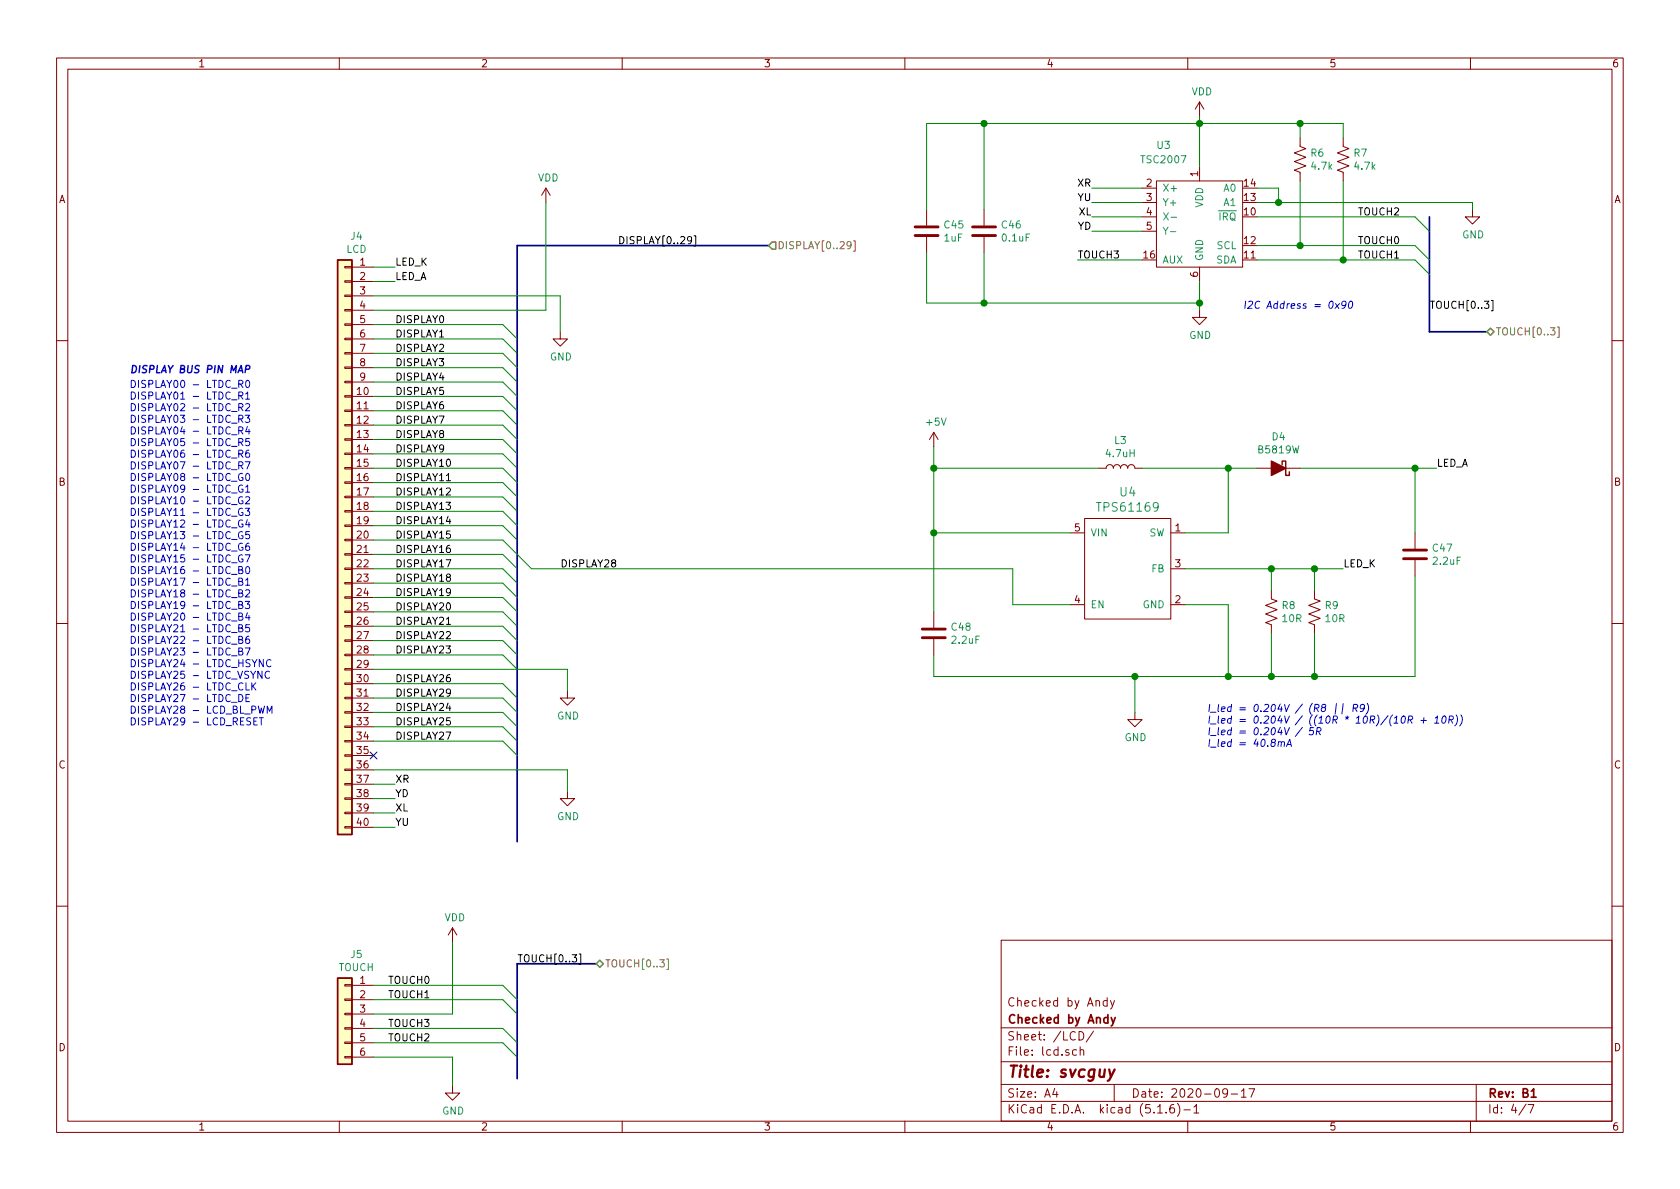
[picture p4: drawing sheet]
EESchema Schematic File Version 4
EELAYER 30 0
EELAYER END
$Descr A4 11693 8268
encoding utf-8
Sheet 4 7
Title "svcguy"
Date "2020-09-17"
Rev "B1"
Comp "Checked by Andy"
Comment1 "Checked by Andy"
Comment2 ""
Comment3 ""
Comment4 ""
$EndDescr
$Comp
L power:VDD #PWR042
U 1 1
P 3800 1400
F 0 "#PWR042" H 3800 1250 50  0001 C CNN
F 1 "VDD" H 3817 1573 50  0000 C CNN
F 2 "" H 3800 1400 50  0001 C CNN
F 3 "" H 3800 1400 50  0001 C CNN
	1    3800 1400
	1    0    0    -1  
$EndComp
$Comp
L Connector_Generic:Conn_01x06 J5
U 1 1
P 2400 7050
F 0 "J5" H 2318 7467 50  0000 C CNN
F 1 "TOUCH" H 2318 7376 50  0000 C CNN
F 2 "Connector_FFC-FPC:Hirose_FH12-6S-0.5SH_1x06-1MP_P0.50mm_Horizontal" H 2400 7050 50  0001 C CNN
F 3 "https://www.hirose.com/product/document?clcode=CL0586-0557-8-55&productname=FH12A-40S-0.5SH(55)&series=FH12&documenttype=2DDrawing&lang=en&documentid=0000906862" H 2400 7050 50  0001 C CNN
F 4 "C262287" H 2400 7050 50  0001 C CNN "LCSC"
F 5 "HFJ106CT-ND" H 2400 7050 50  0001 C CNN "Digikey"
	1    2400 7050
	-1   0    0    -1  
$EndComp
$Comp
L Custom_KiCAD:TPS6104x U4
U 1 1
P 7850 3950
F 0 "U4" H 7850 4487 60  0000 C CNN
F 1 "TPS61169" H 7850 4381 60  0000 C CNN
F 2 "Custom_KICAD:SC70" H 7850 3950 60  0001 C CNN
F 3 "https://www.ti.com/lit/ds/symlink/tps61169.pdf?ts=1600820421492&ref_url=https%253A%252F%252Fwww.google.com%252F" H 7850 3950 60  0001 C CNN
F 4 "C71045" H 7850 3950 50  0001 C CNN "LCSC"
F 5 "296-40821-1-ND" H 7850 3950 50  0001 C CNN "Digikey"
	1    7850 3950
	1    0    0    -1  
$EndComp
$Comp
L Device:L L3
U 1 1
P 7800 3250
F 0 "L3" V 7990 3250 50  0000 C CNN
F 1 "4.7uH" V 7899 3250 50  0000 C CNN
F 2 "Custom_KICAD:MWSA0402" H 7800 3250 50  0001 C CNN
F 3 "https://datasheet.lcsc.com/szlcsc/1908240431_Sunlord-MWSA0503S-2R2MT_C408408.pdf" H 7800 3250 50  0001 C CNN
F 4 "C408337" V 7800 3250 50  0001 C CNN "LCSC"
F 5 "490-10858-1-ND" V 7800 3250 50  0001 C CNN "Digikey"
	1    7800 3250
	0    -1   -1   0   
$EndComp
$Comp
L power:+5V #PWR046
U 1 1
P 6500 3100
F 0 "#PWR046" H 6500 2950 50  0001 C CNN
F 1 "+5V" H 6515 3273 50  0000 C CNN
F 2 "" H 6500 3100 50  0001 C CNN
F 3 "" H 6500 3100 50  0001 C CNN
	1    6500 3100
	1    0    0    -1  
$EndComp
$Comp
L Device:C C48
U 1 1
P 6500 4400
F 0 "C48" H 6615 4446 50  0000 L CNN
F 1 "2.2uF" H 6615 4355 50  0000 L CNN
F 2 "jlcpcb_smt:C_0603_1608Metric" H 6538 4250 50  0001 C CNN
F 3 "~" H 6500 4400 50  0001 C CNN
F 4 "C23630" H 6500 4400 50  0001 C CNN "LCSC"
F 5 "399-7886-1-ND" H 6500 4400 50  0001 C CNN "Digikey"
	1    6500 4400
	1    0    0    -1  
$EndComp
$Comp
L Device:C C47
U 1 1
P 9850 3850
F 0 "C47" H 9965 3896 50  0000 L CNN
F 1 "2.2uF" H 9965 3805 50  0000 L CNN
F 2 "jlcpcb_smt:C_0603_1608Metric" H 9888 3700 50  0001 C CNN
F 3 "~" H 9850 3850 50  0001 C CNN
F 4 "C23630" H 9850 3850 50  0001 C CNN "LCSC"
F 5 "399-7886-1-ND" H 9850 3850 50  0001 C CNN "Digikey"
	1    9850 3850
	1    0    0    -1  
$EndComp
Wire Wire Line
	6500 3700 7450 3700
Wire Wire Line
	6500 3100 6500 3250
Wire Wire Line
	7650 3250 6500 3250
Connection ~ 6500 3250
Wire Wire Line
	6500 3250 6500 3700
Wire Wire Line
	6500 3700 6500 4250
Connection ~ 6500 3700
$Comp
L power:GND #PWR048
U 1 1
P 7900 4950
F 0 "#PWR048" H 7900 4700 50  0001 C CNN
F 1 "GND" H 7905 4777 50  0000 C CNN
F 2 "" H 7900 4950 50  0001 C CNN
F 3 "" H 7900 4950 50  0001 C CNN
	1    7900 4950
	1    0    0    -1  
$EndComp
Wire Wire Line
	6500 4550 6500 4700
Wire Wire Line
	6500 4700 7900 4700
Wire Wire Line
	7900 4700 7900 4950
$Comp
L Device:D_Schottky_ALT D4
U 1 1
P 8900 3250
F 0 "D4" H 8900 3034 50  0000 C CNN
F 1 "B5819W" H 8900 3125 50  0000 C CNN
F 2 "Diode_SMD:D_SOD-123" H 8900 3250 50  0001 C CNN
F 3 "~" H 8900 3250 50  0001 C CNN
F 4 "C8598" H 8900 3250 50  0001 C CNN "LCSC"
F 5 "B5819W-TPMSCT-ND" H 8900 3250 50  0001 C CNN "Digikey"
	1    8900 3250
	-1   0    0    1   
$EndComp
Wire Wire Line
	7950 3250 8550 3250
Wire Wire Line
	8250 3700 8550 3700
Wire Wire Line
	8550 3700 8550 3250
Connection ~ 8550 3250
Wire Wire Line
	8550 3250 8750 3250
Wire Wire Line
	9050 3250 9850 3250
Wire Wire Line
	9850 3700 9850 3250
Connection ~ 9850 3250
Wire Wire Line
	9850 3250 10000 3250
Text Label 10000 3250 0    50   ~ 0
LED_A
Wire Wire Line
	7900 4700 8550 4700
Wire Wire Line
	9850 4700 9850 4000
Connection ~ 7900 4700
Wire Wire Line
	8250 4200 8550 4200
Wire Wire Line
	8550 4200 8550 4700
Connection ~ 8550 4700
Wire Wire Line
	8550 4700 8850 4700
$Comp
L Device:R_US R8
U 1 1
P 8850 4250
F 0 "R8" H 8918 4296 50  0000 L CNN
F 1 "10R" H 8918 4205 50  0000 L CNN
F 2 "jlcpcb_smt:R_1206_3216Metric" V 8890 4240 50  0001 C CNN
F 3 "~" H 8850 4250 50  0001 C CNN
F 4 "C17903" H 8850 4250 50  0001 C CNN "LCSC"
F 5 "RNCP1206FTD10R0CT-ND" H 8850 4250 50  0001 C CNN "Digikey"
	1    8850 4250
	1    0    0    -1  
$EndComp
Wire Wire Line
	8850 4400 8850 4700
Connection ~ 8850 4700
Wire Wire Line
	8850 4700 9150 4700
Text Label 9350 3950 0    50   ~ 0
LED_K
Wire Wire Line
	8250 3950 8850 3950
Wire Wire Line
	8850 3950 8850 4100
Wire Wire Line
	9350 3950 9150 3950
Connection ~ 8850 3950
$Comp
L Connector_Generic:Conn_01x40 J4
U 1 1
P 2400 3750
F 0 "J4" H 2318 5867 50  0000 C CNN
F 1 "LCD" H 2318 5776 50  0000 C CNN
F 2 "Custom_KICAD:FH12A-40S-0.5SH_REVERSE_PIN_NUMBERING" H 2400 3750 50  0001 C CNN
F 3 "https://www.hirose.com/product/document?clcode=CL0586-0557-8-55&productname=FH12A-40S-0.5SH(55)&series=FH12&documenttype=2DDrawing&lang=en&documentid=0000906862" H 2400 3750 50  0001 C CNN
F 4 "C262686" H 2400 3750 50  0001 C CNN "LCSC"
F 5 "HFK140CT-ND" H 2400 3750 50  0001 C CNN "Digikey"
	1    2400 3750
	-1   0    0    -1  
$EndComp
Text HLabel 5350 1700 2    50   Input ~ 0
DISPLAY[0..29]
Wire Bus Line
	5350 1700 3600 1700
Text Label 4300 1700 0    50   ~ 0
DISPLAY[0..29]
Text HLabel 4150 6700 2    50   BiDi ~ 0
TOUCH[0..3]
Wire Bus Line
	4150 6700 3600 6700
Text Label 3600 6700 0    50   ~ 0
TOUCH[0..3]
Text Label 2750 1950 0    50   ~ 0
LED_A
Wire Wire Line
	2750 1850 2600 1850
Text Label 2750 1850 0    50   ~ 0
LED_K
Wire Wire Line
	2750 1950 2600 1950
$Comp
L power:GND #PWR045
U 1 1
P 3900 2300
F 0 "#PWR045" H 3900 2050 50  0001 C CNN
F 1 "GND" H 3905 2127 50  0000 C CNN
F 2 "" H 3900 2300 50  0001 C CNN
F 3 "" H 3900 2300 50  0001 C CNN
	1    3900 2300
	1    0    0    -1  
$EndComp
Wire Wire Line
	2600 2050 3900 2050
Wire Wire Line
	3900 2050 3900 2300
Wire Wire Line
	2600 2150 3800 2150
Wire Wire Line
	3800 2150 3800 1400
Wire Wire Line
	2600 2250 3500 2250
Entry Wire Line
	3500 2250 3600 2350
Entry Wire Line
	3500 2350 3600 2450
Entry Wire Line
	3500 2450 3600 2550
Entry Wire Line
	3500 2550 3600 2650
Entry Wire Line
	3500 2650 3600 2750
Entry Wire Line
	3500 2750 3600 2850
Entry Wire Line
	3500 2850 3600 2950
Entry Wire Line
	3500 2950 3600 3050
Entry Wire Line
	3500 3050 3600 3150
Entry Wire Line
	3500 3150 3600 3250
Entry Wire Line
	3500 3250 3600 3350
Entry Wire Line
	3500 3350 3600 3450
Entry Wire Line
	3500 3450 3600 3550
Entry Wire Line
	3500 3550 3600 3650
Entry Wire Line
	3500 3650 3600 3750
Entry Wire Line
	3500 3750 3600 3850
Entry Wire Line
	3500 3850 3600 3950
Entry Wire Line
	3500 3950 3600 4050
Entry Wire Line
	3500 4050 3600 4150
Entry Wire Line
	3500 4150 3600 4250
Entry Wire Line
	3500 4250 3600 4350
Entry Wire Line
	3500 4350 3600 4450
Entry Wire Line
	3500 4450 3600 4550
Entry Wire Line
	3500 4550 3600 4650
Wire Wire Line
	2600 2350 3500 2350
Wire Wire Line
	2600 2450 3500 2450
Wire Wire Line
	2600 2550 3500 2550
Wire Wire Line
	2600 2650 3500 2650
Wire Wire Line
	2600 2750 3500 2750
Wire Wire Line
	2600 2850 3500 2850
Wire Wire Line
	2600 2950 3500 2950
Wire Wire Line
	2600 3050 3500 3050
Wire Wire Line
	2600 3150 3500 3150
Wire Wire Line
	2600 3250 3500 3250
Wire Wire Line
	2600 3350 3500 3350
Wire Wire Line
	2600 3450 3500 3450
Wire Wire Line
	2600 3550 3500 3550
Wire Wire Line
	2600 3650 3500 3650
Wire Wire Line
	2600 3750 3500 3750
Wire Wire Line
	2600 3850 3500 3850
Wire Wire Line
	2600 3950 3500 3950
Wire Wire Line
	2600 4050 3500 4050
Wire Wire Line
	2600 4150 3500 4150
Wire Wire Line
	2600 4250 3500 4250
Wire Wire Line
	2600 4350 3500 4350
Wire Wire Line
	2600 4450 3500 4450
Wire Wire Line
	2600 4550 3500 4550
Text Label 2750 2250 0    50   ~ 0
DISPLAY0
Text Notes 900  2600 0    50   Italic 10
DISPLAY BUS PIN MAP
Text Label 2750 2350 0    50   ~ 0
DISPLAY1
Text Notes 900  5050 0    50   ~ 0
DISPLAY00 - LTDC_R0\nDISPLAY01 - LTDC_R1\nDISPLAY02 - LTDC_R2\nDISPLAY03 - LTDC_R3\nDISPLAY04 - LTDC_R4\nDISPLAY05 - LTDC_R5\nDISPLAY06 - LTDC_R6\nDISPLAY07 - LTDC_R7\nDISPLAY08 - LTDC_G0\nDISPLAY09 - LTDC_G1\nDISPLAY10 - LTDC_G2\nDISPLAY11 - LTDC_G3\nDISPLAY12 - LTDC_G4\nDISPLAY13 - LTDC_G5\nDISPLAY14 - LTDC_G6\nDISPLAY15 - LTDC_G7\nDISPLAY16 - LTDC_B0\nDISPLAY17 - LTDC_B1\nDISPLAY18 - LTDC_B2\nDISPLAY19 - LTDC_B3\nDISPLAY20 - LTDC_B4\nDISPLAY21 - LTDC_B5\nDISPLAY22 - LTDC_B6\nDISPLAY23 - LTDC_B7\nDISPLAY24 - LTDC_HSYNC\nDISPLAY25 - LTDC_VSYNC\nDISPLAY26 - LTDC_CLK\nDISPLAY27 - LTDC_DE\nDISPLAY28 - LCD_BL_PWM\nDISPLAY29 - LCD_RESET\n
Text Label 2750 2450 0    50   ~ 0
DISPLAY2
Text Label 2750 2550 0    50   ~ 0
DISPLAY3
Text Label 2750 2650 0    50   ~ 0
DISPLAY4
Text Label 2750 2750 0    50   ~ 0
DISPLAY5
Text Label 2750 2850 0    50   ~ 0
DISPLAY6
Text Label 2750 2950 0    50   ~ 0
DISPLAY7
Text Label 2750 3050 0    50   ~ 0
DISPLAY8
Text Label 2750 3150 0    50   ~ 0
DISPLAY9
Text Label 2750 3250 0    50   ~ 0
DISPLAY10
Text Label 2750 3350 0    50   ~ 0
DISPLAY11
Text Label 2750 3450 0    50   ~ 0
DISPLAY12
Text Label 2750 3550 0    50   ~ 0
DISPLAY13
Text Label 2750 3650 0    50   ~ 0
DISPLAY14
Text Label 2750 3750 0    50   ~ 0
DISPLAY15
Text Label 2750 3850 0    50   ~ 0
DISPLAY16
Text Label 2750 3950 0    50   ~ 0
DISPLAY17
Text Label 2750 4050 0    50   ~ 0
DISPLAY18
Text Label 2750 4150 0    50   ~ 0
DISPLAY19
Text Label 2750 4250 0    50   ~ 0
DISPLAY20
Text Label 2750 4350 0    50   ~ 0
DISPLAY21
Text Label 2750 4450 0    50   ~ 0
DISPLAY22
Text Label 2750 4550 0    50   ~ 0
DISPLAY23
Wire Wire Line
	2600 4750 3500 4750
Wire Wire Line
	2600 4850 3500 4850
Wire Wire Line
	2600 4950 3500 4950
Wire Wire Line
	2600 5050 3500 5050
Wire Wire Line
	2600 5150 3500 5150
Entry Wire Line
	3500 4750 3600 4850
Entry Wire Line
	3500 4850 3600 4950
Entry Wire Line
	3500 4950 3600 5050
Entry Wire Line
	3500 5050 3600 5150
Entry Wire Line
	3500 5150 3600 5250
Text Label 2750 4950 0    50   ~ 0
DISPLAY24
Text Label 2750 5050 0    50   ~ 0
DISPLAY25
Text Label 2750 4750 0    50   ~ 0
DISPLAY26
Text Label 2750 5150 0    50   ~ 0
DISPLAY27
Wire Wire Line
	3950 4650 3950 4800
$Comp
L power:GND #PWR047
U 1 1
P 3950 4800
F 0 "#PWR047" H 3950 4550 50  0001 C CNN
F 1 "GND" H 3955 4627 50  0000 C CNN
F 2 "" H 3950 4800 50  0001 C CNN
F 3 "" H 3950 4800 50  0001 C CNN
	1    3950 4800
	1    0    0    -1  
$EndComp
Text Label 2750 4850 0    50   ~ 0
DISPLAY29
NoConn ~ 2600 5250
Wire Wire Line
	2600 5350 3950 5350
Wire Wire Line
	3950 5350 3950 5500
$Comp
L power:GND #PWR049
U 1 1
P 3950 5500
F 0 "#PWR049" H 3950 5250 50  0001 C CNN
F 1 "GND" H 3955 5327 50  0000 C CNN
F 2 "" H 3950 5500 50  0001 C CNN
F 3 "" H 3950 5500 50  0001 C CNN
	1    3950 5500
	1    0    0    -1  
$EndComp
Wire Wire Line
	2600 5450 2750 5450
Wire Wire Line
	2600 5550 2750 5550
Wire Wire Line
	2600 5650 2750 5650
Wire Wire Line
	2600 5750 2750 5750
Text Label 2750 5450 0    50   ~ 0
XR
Text Label 2750 5550 0    50   ~ 0
YD
Text Label 2750 5650 0    50   ~ 0
XL
Text Label 2750 5750 0    50   ~ 0
YU
Entry Wire Line
	3600 3850 3700 3950
Wire Wire Line
	7050 4200 7050 3950
Wire Wire Line
	7050 3950 3700 3950
Wire Wire Line
	7050 4200 7450 4200
Text Label 3900 3950 0    50   ~ 0
DISPLAY28
Wire Wire Line
	2600 6850 3500 6850
Entry Wire Line
	3500 6850 3600 6950
Wire Wire Line
	2600 6950 3500 6950
Entry Wire Line
	3500 6950 3600 7050
$Comp
L power:GND #PWR051
U 1 1
P 3150 7550
F 0 "#PWR051" H 3150 7300 50  0001 C CNN
F 1 "GND" H 3155 7377 50  0000 C CNN
F 2 "" H 3150 7550 50  0001 C CNN
F 3 "" H 3150 7550 50  0001 C CNN
	1    3150 7550
	1    0    0    -1  
$EndComp
Wire Wire Line
	2600 7350 3150 7350
Wire Wire Line
	3150 7350 3150 7550
$Comp
L power:VDD #PWR050
U 1 1
P 3150 6550
F 0 "#PWR050" H 3150 6400 50  0001 C CNN
F 1 "VDD" H 3167 6723 50  0000 C CNN
F 2 "" H 3150 6550 50  0001 C CNN
F 3 "" H 3150 6550 50  0001 C CNN
	1    3150 6550
	1    0    0    -1  
$EndComp
Wire Wire Line
	2600 7050 3150 7050
Wire Wire Line
	3150 7050 3150 6550
Wire Wire Line
	2600 7150 3500 7150
Wire Wire Line
	2600 7250 3500 7250
Entry Wire Line
	3500 7150 3600 7250
Entry Wire Line
	3500 7250 3600 7350
Text Label 2700 6850 0    50   ~ 0
TOUCH0
Text Label 2700 6950 0    50   ~ 0
TOUCH1
Text Label 2700 7250 0    50   ~ 0
TOUCH2
Text Label 2700 7150 0    50   ~ 0
TOUCH3
$Comp
L power:VDD #PWR041
U 1 1
P 8350 800
F 0 "#PWR041" H 8350 650 50  0001 C CNN
F 1 "VDD" H 8367 973 50  0000 C CNN
F 2 "" H 8350 800 50  0001 C CNN
F 3 "" H 8350 800 50  0001 C CNN
	1    8350 800 
	1    0    0    -1  
$EndComp
Wire Wire Line
	8350 800  8350 850 
$Comp
L power:GND #PWR044
U 1 1
P 8350 2150
F 0 "#PWR044" H 8350 1900 50  0001 C CNN
F 1 "GND" H 8355 1977 50  0000 C CNN
F 2 "" H 8350 2150 50  0001 C CNN
F 3 "" H 8350 2150 50  0001 C CNN
	1    8350 2150
	1    0    0    -1  
$EndComp
Wire Wire Line
	8350 1950 8350 2100
Wire Wire Line
	7500 1800 7950 1800
$Comp
L power:GND #PWR043
U 1 1
P 10250 1450
F 0 "#PWR043" H 10250 1200 50  0001 C CNN
F 1 "GND" H 10255 1277 50  0000 C CNN
F 2 "" H 10250 1450 50  0001 C CNN
F 3 "" H 10250 1450 50  0001 C CNN
	1    10250 1450
	1    0    0    -1  
$EndComp
Wire Wire Line
	8750 1400 8900 1400
Wire Wire Line
	10250 1400 10250 1450
Wire Wire Line
	8750 1300 8900 1300
Wire Wire Line
	8900 1300 8900 1400
Connection ~ 8900 1400
Wire Wire Line
	8900 1400 10250 1400
$Comp
L Device:R_US R6
U 1 1
P 9050 1100
F 0 "R6" H 9118 1146 50  0000 L CNN
F 1 "4.7k" H 9118 1055 50  0000 L CNN
F 2 "jlcpcb_smt:R_0402_1005Metric" V 9090 1090 50  0001 C CNN
F 3 "~" H 9050 1100 50  0001 C CNN
F 4 "C25900" H 9050 1100 50  0001 C CNN "LCSC"
F 5 "311-4.7KLRCT-ND" H 9050 1100 50  0001 C CNN "Digikey"
	1    9050 1100
	1    0    0    -1  
$EndComp
$Comp
L Device:R_US R7
U 1 1
P 9350 1100
F 0 "R7" H 9418 1146 50  0000 L CNN
F 1 "4.7k" H 9418 1055 50  0000 L CNN
F 2 "jlcpcb_smt:R_0402_1005Metric" V 9390 1090 50  0001 C CNN
F 3 "~" H 9350 1100 50  0001 C CNN
F 4 "C25900" H 9350 1100 50  0001 C CNN "LCSC"
F 5 "311-4.7KLRCT-ND" H 9350 1100 50  0001 C CNN "Digikey"
	1    9350 1100
	1    0    0    -1  
$EndComp
Wire Wire Line
	9050 950  9050 850 
Wire Wire Line
	9050 850  8350 850 
Connection ~ 8350 850 
Wire Wire Line
	8350 850  8350 1150
Wire Wire Line
	9350 950  9350 850 
Wire Wire Line
	9350 850  9050 850 
Connection ~ 9050 850 
Wire Wire Line
	9050 1250 9050 1700
Wire Wire Line
	9050 1700 8750 1700
Wire Wire Line
	9350 1250 9350 1800
Wire Wire Line
	9350 1800 8750 1800
Text Label 7600 1300 2    50   ~ 0
XR
Text Label 7600 1400 2    50   ~ 0
YU
Text Label 7600 1500 2    50   ~ 0
XL
Text Label 7600 1600 2    50   ~ 0
YD
Wire Wire Line
	7950 1300 7600 1300
Wire Wire Line
	7950 1400 7600 1400
Wire Wire Line
	7950 1500 7600 1500
Wire Wire Line
	7950 1600 7600 1600
$Comp
L Device:C C46
U 1 1
P 6850 1600
F 0 "C46" H 6965 1646 50  0000 L CNN
F 1 "0.1uF" H 6965 1555 50  0000 L CNN
F 2 "jlcpcb_smt:C_0402_1005Metric" H 6888 1450 50  0001 C CNN
F 3 "~" H 6850 1600 50  0001 C CNN
F 4 "C1525" H 6850 1600 50  0001 C CNN "LCSC"
F 5 "1276-1004-1-ND" H 6850 1600 50  0001 C CNN "Digikey"
	1    6850 1600
	1    0    0    -1  
$EndComp
$Comp
L Device:C C45
U 1 1
P 6450 1600
F 0 "C45" H 6565 1646 50  0000 L CNN
F 1 "1uF" H 6565 1555 50  0000 L CNN
F 2 "jlcpcb_smt:C_0402_1005Metric" H 6488 1450 50  0001 C CNN
F 3 "~" H 6450 1600 50  0001 C CNN
F 4 "C52923" H 6450 1600 50  0001 C CNN "LCSC"
F 5 "490-10017-1-ND" H 6450 1600 50  0001 C CNN "Digikey"
	1    6450 1600
	1    0    0    -1  
$EndComp
Wire Wire Line
	8350 850  6850 850 
Wire Wire Line
	6450 850  6450 1450
Wire Wire Line
	6850 1450 6850 850 
Connection ~ 6850 850 
Wire Wire Line
	6850 850  6450 850 
Wire Wire Line
	6450 1750 6450 2100
Wire Wire Line
	6450 2100 6850 2100
Connection ~ 8350 2100
Wire Wire Line
	8350 2100 8350 2150
Wire Wire Line
	6850 1750 6850 2100
Connection ~ 6850 2100
Wire Wire Line
	6850 2100 8350 2100
Text HLabel 10350 2300 2    50   BiDi ~ 0
TOUCH[0..3]
Wire Bus Line
	10350 2300 9950 2300
Text Label 9950 2150 0    50   ~ 0
TOUCH[0..3]
Entry Wire Line
	9850 1700 9950 1800
Entry Wire Line
	9850 1800 9950 1900
Entry Wire Line
	9850 1500 9950 1600
Text Label 9450 1800 0    50   ~ 0
TOUCH1
Text Label 9450 1700 0    50   ~ 0
TOUCH0
Text Label 9450 1500 0    50   ~ 0
TOUCH2
Text Label 7500 1800 0    50   ~ 0
TOUCH3
Wire Wire Line
	8750 1500 9850 1500
Wire Wire Line
	9050 1700 9850 1700
Connection ~ 9050 1700
Wire Wire Line
	9350 1800 9850 1800
Connection ~ 9350 1800
$Comp
L Custom_KiCAD:TSC2007 U3
U 1 1
P 8350 1550
F 0 "U3" H 8100 2100 50  0000 C CNN
F 1 "TSC2007" H 8100 2000 50  0000 C CNN
F 2 "Package_SO:HTSSOP-16-1EP_4.4x5mm_P0.65mm_EP3x3mm" H 8250 1600 50  0001 C CNN
F 3 "https://www.ti.com/lit/ds/symlink/tsc2007.pdf?ts=1600820289538&ref_url=https%253A%252F%252Fwww.google.com%252F" H 8250 1600 50  0001 C CNN
F 4 "C38398" H 8350 1550 50  0001 C CNN "LCSC"
F 5 "296-27124-1-ND" H 8350 1550 50  0001 C CNN "Digikey"
	1    8350 1550
	1    0    0    -1  
$EndComp
Text Notes 8400 5200 0    50   Italic 0
I_led = 0.204V / (R8 || R9)\nI_led = 0.204V / ((10R * 10R)/(10R + 10R))\nI_led = 0.204V / 5R\nI_led = 40.8mA
$Comp
L Device:R_US R9
U 1 1
P 9150 4250
F 0 "R9" H 9218 4296 50  0000 L CNN
F 1 "10R" H 9218 4205 50  0000 L CNN
F 2 "jlcpcb_smt:R_1206_3216Metric" V 9190 4240 50  0001 C CNN
F 3 "~" H 9150 4250 50  0001 C CNN
F 4 "C17903" H 9150 4250 50  0001 C CNN "LCSC"
F 5 "RNCP1206FTD10R0CT-ND" H 9150 4250 50  0001 C CNN "Digikey"
	1    9150 4250
	1    0    0    -1  
$EndComp
Wire Wire Line
	9150 4100 9150 3950
Connection ~ 9150 3950
Wire Wire Line
	9150 3950 8850 3950
Wire Wire Line
	9150 4400 9150 4700
Connection ~ 9150 4700
Wire Wire Line
	9150 4700 9850 4700
Text Notes 8650 2150 0    50   Italic 0
I2C Address = 0x90
Wire Wire Line
	2600 4650 3950 4650
Wire Bus Line
	9950 1500 9950 2300
Wire Bus Line
	3600 6700 3600 7500
Wire Bus Line
	3600 1700 3600 5850
$EndSCHEMATC
